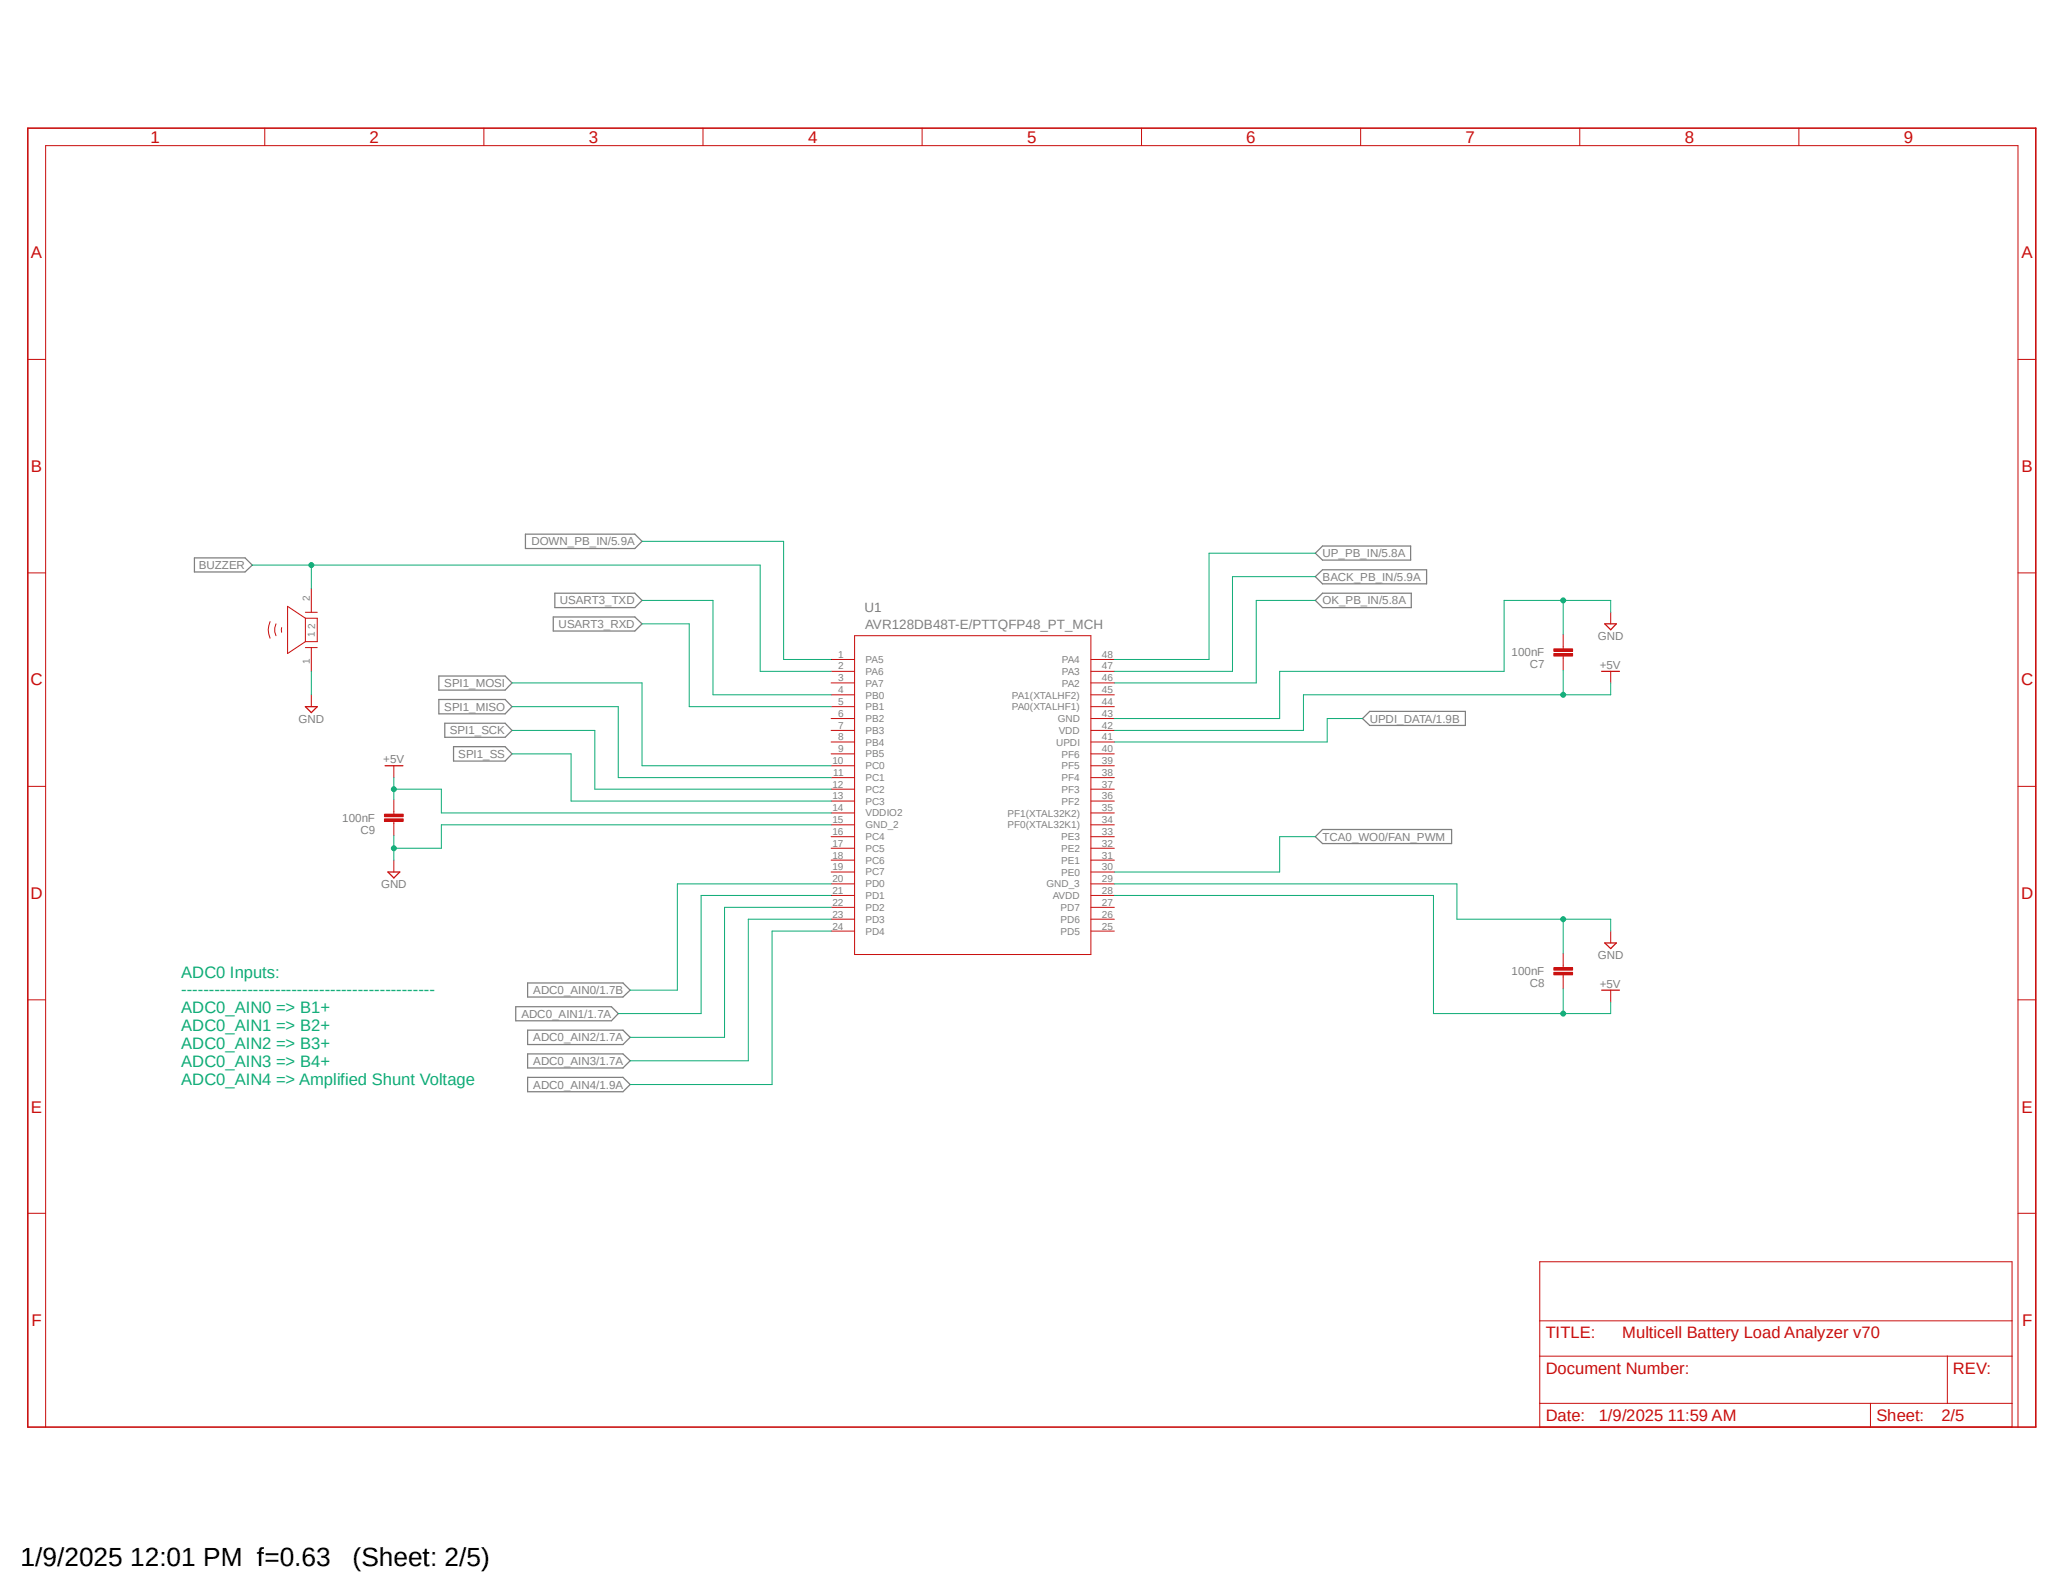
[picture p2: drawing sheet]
<svg xmlns="http://www.w3.org/2000/svg" width="279mm" height="216mm" viewBox="0 0 279 216" stroke-linecap="round" stroke-linejoin="round" font-family="sans-serif">
<path d="M3.4 17.1l272.6 176.6M276 17.1l-272.6 176.6" fill="none" stroke="#fff" stroke-width=".14"/>
<g fill="none" stroke="#808080" stroke-width=".17">
<path d="M26.3 75.6h6.9l1 .9-1 1h-6.9zM71.2 72.3h14.8l1 1-1 1h-14.8zM178.1 78.1l1-.9h14.1v1.9h-14.1zM179.1 74h12v1.9h-12l-1-1zM59.4 91.6h9l.9 .9-.9 1h-9zM59.4 94.7h9l.9 1-.9 1h-9zM60.2 98h8.2l.9 .9-.9 1h-8.2zM74.9 83.6h11.1l1 .9-1 1h-11.1zM75.1 80.3h10.9l1 1-1 1h-10.9zM178.1 81.3l1-1h12v2h-12zM184.5 97.3l1-.9h13v1.9h-13zM61.4 101.1h7l.9 1-.9 1h-7z"/>
<path d="M178.1 113.3l1-.9h17.5v1.9h-17.5zM69.8 136.4h13l.9 .9-.9 1h-13zM71.5 133.1h12.9l.9 1-.9 .9h-12.9zM71.5 139.5h12.9l.9 1-.9 1h-12.9zM71.5 142.7h12.9l.9 1-.9 1h-12.9zM71.5 145.9h12.9l.9 1-.9 1h-12.9z"/>
</g>
<path d="M3.8 17.4h271.9v175.9h-271.9z" fill="none" stroke="#c90d0c" stroke-width=".21"/>
<g fill="none" stroke="#c90d0c" stroke-width=".14">
<path d="M35.9 17.4v2.3M65.5 17.4v2.3M95.2 17.4v2.3M124.9 17.4v2.3M154.6 17.4v2.3M184.3 17.4v2.3M214 17.4v2.3M243.6 17.4v2.3M3.8 48.7h2.4M273.3 48.7h2.4M3.8 77.6h2.4M42.2 79.7v3.2"/>
<path d="M273.3 77.6h2.4M36.6 84.2a2.6 2.6 0 0 0 0 2.2M37.4 84.5l-.2 .5v.6l.2 .5M38.1 85v.6M41.4 83.7h1.6v3.2h-1.6M41.4 83.7v3.2M41.4 82.9h1.6M41.4 87.7h1.6M41.4 83.7l-2.5-1.6v6.4l2.5-1.6M42.2 87.7v3.2M42.2 94.1v1.6M112.6 89.3h3.1"/>
<path d="M112.6 90.9h3.1M112.6 92.5h3.1M112.6 94.1h3.1M112.6 95.7h3.1M112.6 97.3h3.1M112.6 98.9h3.1M115.7 86.1h32v43.2h-32zM147.7 89.3h3.2M147.7 90.9h3.2M147.7 92.5h3.2M147.7 94.1h3.2M147.7 95.7h3.2"/>
<path d="M147.7 97.3h3.2M147.7 98.9h3.2M210.4 87.9h2.6v.3h-2.6zM210.4 88.5h2.6v.4h-2.6zM211.7 85.9v2M211.7 88.9v1.9M218.1 82.9v1.6M218.1 90.9v1.6M3.8 106.5h2.4M52.1 110.3h2.5v.3h-2.5zM52.1 110.9h2.5v.4h-2.5zM53.3 103.7v1.6"/>
<path d="M53.3 108.3v2M53.3 111.2v2M53.3 116.5v1.6M112.6 100.5h3.1M112.6 102.1h3.1M112.6 103.7h3.1M112.6 105.3h3.1M112.6 106.9h3.1M112.6 108.5h3.1M112.6 110.1h3.1M112.6 111.7h3.1M112.6 113.3h3.1"/>
<path d="M112.6 114.9h3.1M112.6 116.5h3.1M112.6 118.1h3.1M112.6 119.7h3.1M147.7 100.5h3.2M147.7 102.1h3.2M147.7 103.7h3.2M147.7 105.3h3.2M147.7 106.9h3.2M147.7 108.5h3.2M147.7 110.1h3.2M147.7 111.7h3.2"/>
<path d="M147.7 113.3h3.2M147.7 114.9h3.2M147.7 116.5h3.2M147.7 118.1h3.2M147.7 119.7h3.2M273.3 106.5h2.4M3.8 135.4h2.4M112.6 121.3h3.1M112.6 122.9h3.1M112.6 124.5h3.1M112.6 126.1h3.1M147.7 121.3h3.2"/>
<path d="M147.7 122.9h3.2M147.7 124.5h3.2M147.7 126.1h3.2M210.4 131.1h2.6v.3h-2.6zM210.4 131.7h2.6v.3h-2.6zM211.7 129.2v1.9M211.7 132v1.9M218.1 126.1v1.6M218.1 134.1v1.6M273.3 135.4h2.4M3.8 164.3h2.4M208.5 170.9h64v22.4h-64z"/>
<path d="M208.5 178.9h64M273.3 164.3h2.4M6.2 193.3v-173.6h267.1v173.6M208.5 183.7h64M208.5 190.1h64M253.3 190.1v3.2M263.7 183.7v6.4"/>
</g>
<path d="M41.4 95.7h1.6l-.8 .8zM216.9 90.9h2.4M217.3 84.5h1.6l-.8 .8zM52.2 103.7h2.4M52.5 118.1h1.6l-.8 .8zM216.9 134.1h2.4M217.3 127.7h1.6l-.8 .8z" fill="none" stroke="#c90d0c" stroke-width=".17"/>
<path d="M210.4 88.1h2.6M210.4 88.7h2.6M52.1 110.4h2.5M52.1 111.1h2.5M210.4 131.2h2.6M210.4 131.9h2.6" fill="none" stroke="#c90d0c" stroke-width=".34"/>
<path d="M211.7 90.8v3.3M218.1 92.5v1.6h-41.6v4.8h-25.6M112.6 119.7h-20.9v14.4h-6.4" fill="none" stroke="#0dab76" stroke-width=".14"/>
<circle cx="211.7" cy="94.1" r=".33" fill="#0dab76"/>
<g fill="none" stroke="#0dab76" stroke-width=".14">
<path d="M150.9 121.3h43.2v16h24v-1.6M211.7 133.9v3.4"/>
<circle cx="211.7" cy="94.1" r=".33"/>
</g>
<circle cx="211.7" cy="137.3" r=".33" fill="#0dab76"/>
<g fill="none" stroke="#0dab76" stroke-width=".14">
<path d="M53.3 105.3v3M53.3 106.9h6.5v3.2h52.8"/>
<circle cx="211.7" cy="137.3" r=".33"/>
</g>
<circle cx="53.3" cy="106.9" r=".33" fill="#0dab76"/>
<g fill="none" stroke="#0dab76" stroke-width=".14">
<path d="M211.7 81.3v4.6M218.1 82.9v-1.6h-14.4v9.6h-30.4v6.4h-22.4"/>
<circle cx="53.3" cy="106.9" r=".33"/>
</g>
<circle cx="211.7" cy="81.3" r=".33" fill="#0dab76"/>
<g fill="none" stroke="#0dab76" stroke-width=".14">
<path d="M150.9 119.7h46.4v4.8h20.8v1.6M211.7 124.5v4.7"/>
<circle cx="211.7" cy="81.3" r=".33"/>
</g>
<circle cx="211.7" cy="124.5" r=".33" fill="#0dab76"/>
<g fill="none" stroke="#0dab76" stroke-width=".14">
<path d="M53.3 113.2v3.3"/>
<circle cx="211.7" cy="124.5" r=".33"/>
</g>
<circle cx="53.3" cy="114.9" r=".33" fill="#0dab76"/>
<g fill="none" stroke="#0dab76" stroke-width=".14">
<path d="M34.2 76.5h68.8v14.4h9.6M42.2 76.5v3.2M87 73.3h19.1v16h6.5M178.1 78.1h-11.2v12.8h-16M178.1 74.9h-14.4v14.4h-12.8M42.2 90.9v3.2M69.3 92.5h17.7v11.2h25.6M69.3 95.7h14.4v9.6h28.9M69.3 98.9h11.3v8h32M87 84.5h6.3v11.2h19.3M87 81.3h9.6v12.8h16M178.1 81.3h-8v11.2h-19.2"/>
<path d="M184.5 97.3h-4.8v3.2h-28.8M69.3 102.1h8v6.4h35.3M112.6 111.7h-52.8v3.2h-6.5M178.1 113.3h-4.8v4.8h-22.4"/>
<circle cx="53.3" cy="114.9" r=".33"/>
</g>
<circle cx="42.2" cy="76.5" r=".33" fill="#0dab76"/>
<g fill="none" stroke="#0dab76" stroke-width=".14">
<path d="M112.6 126.1h-8v20.8h-19.3M112.6 121.3h-17.6v16h-11.3M112.6 122.9h-14.5v17.6h-12.8M112.6 124.5h-11.3v19.2h-16"/>
<circle cx="42.2" cy="76.5" r=".33"/>
</g>
<g font-size="3.6">
<text x="2.8" y="212.1">1/9/2025 12:01 PM f=0.63</text>
<text x="47.7" y="212.1">(Sheet: 2/5)</text>
</g>
<g font-size="2.3" fill="#c90d0c">
<text x="20.4" y="19.3">1</text>
<text x="50" y="19.3">2</text>
<text x="79.8" y="19.3">3</text>
<text x="109.4" y="19.3">4</text>
<text x="139.1" y="19.3">5</text>
<text x="168.8" y="19.3">6</text>
<text x="198.5" y="19.3">7</text>
<text x="228.2" y="19.3">8</text>
<text x="257.8" y="19.3">9</text>
<text x="4.2" y="35">A</text>
<text x="273.8" y="35">A</text>
<text x="4.2" y="63.9">B</text>
<text x="273.8" y="63.9">B</text>
<text x="4.1" y="92.8">C</text>
<text x="273.7" y="92.8">C</text>
<text x="4.1" y="121.8">D</text>
<text x="273.7" y="121.8">D</text>
<text x="4.2" y="150.7">E</text>
<text x="273.8" y="150.7">E</text>
<text x="4.3" y="179.6">F</text>
<text x="273.9" y="179.6">F</text>
</g>
<g font-size="2.2" fill="#0dab76">
<text x="24.6" y="132.4">ADC0 Inputs:</text>
<text x="24.6" y="134.8">----------------------------------------------</text>
<text x="24.6" y="137.2">ADC0_AIN0 =&gt; B1+</text>
<text x="24.6" y="139.7">ADC0_AIN1 =&gt; B2+</text>
<text x="24.6" y="142.1">ADC0_AIN2 =&gt; B3+</text>
<text x="24.6" y="144.5">ADC0_AIN3 =&gt; B4+</text>
<text x="24.6" y="146.9">ADC0_AIN4 =&gt; Amplified Shunt Voltage</text>
</g>
<g font-size="2.2" fill="#c90d0c">
<text x="209.3" y="181.3">TITLE:</text>
<text x="219.7" y="181.3">Multicell Battery Load Analyzer v70</text>
<text x="209.3" y="186.1">Document Number:</text>
<text x="264.5" y="186.1">REV:</text>
<text x="209.3" y="192.5">Date:</text>
<text x="216.5" y="192.5">1/9/2025 11:59 AM</text>
<text x="254.1" y="192.5">Sheet:</text>
<text x="262.9" y="192.5">2/5</text>
</g>
<g font-size="1.8" fill="#808080">
<text x="117.1" y="82.9">U1</text>
<text x="117.2" y="85.2">AVR128DB48T-E/PTTQFP48_PT_MCH</text>
</g>
<g font-size="1.6" fill="#808080">
<text x="26.9" y="77">BUZZER</text>
<text x="72" y="73.9">DOWN_PB_IN/5.9A</text>
<text x="179.1" y="75.5">UP_PB_IN/5.8A</text>
<text x="75.8" y="81.9">USART3_TXD</text>
<text x="179.1" y="81.9">OK_PB_IN/5.8A</text>
<text x="179.1" y="78.7">BACK_PB_IN/5.9A</text>
<text x="75.6" y="85">USART3_RXD</text>
<text x="204.7" y="88.9">100nF</text>
<text x="216.4" y="86.7">GND</text>
<text x="60.2" y="93">SPI1_MOSI</text>
<text x="207.2" y="90.5">C7</text>
<text x="216.7" y="90.6">+5V</text>
<text x="40.4" y="97.9">GND</text>
<text x="60.2" y="96.3">SPI1_MISO</text>
<text x="60.9" y="99.4">SPI1_SCK</text>
<text x="185.5" y="97.9">UPDI_DATA/1.9B</text>
<text x="51.9" y="103.4">+5V</text>
<text x="62.1" y="102.7">SPI1_SS</text>
<text x="46.4" y="111.3">100nF</text>
<text x="48.8" y="112.9">C9</text>
<text x="179.1" y="113.9">TCA0_WO0/FAN_PWM</text>
<text x="51.6" y="120.3">GND</text>
<text x="216.4" y="129.8">GND</text>
<text x="70.6" y="137.8">ADC0_AIN1/1.7A</text>
<text x="72.2" y="134.7">ADC0_AIN0/1.7B</text>
<text x="204.7" y="132.1">100nF</text>
<text x="207.2" y="133.7">C8</text>
<text x="216.7" y="133.8">+5V</text>
<text x="72.2" y="141.1">ADC0_AIN2/1.7A</text>
<text x="72.2" y="147.4">ADC0_AIN4/1.9A</text>
<text x="72.2" y="144.2">ADC0_AIN3/1.7A</text>
</g>
<g font-size="1.4" fill="#808080">
<text x="42" y="81.4" transform="rotate(-90 42 81.4)">2</text>
<text x="42" y="90" transform="rotate(-90 42 90)">1</text>
<text x="42.6" y="86.2" transform="rotate(-90 42.6 86.2)">1</text>
<text x="42.7" y="85.2" transform="rotate(-90 42.7 85.2)">2</text>
<text x="113.5" y="89.1">1</text>
<text x="117.2" y="89.8">PA5</text>
<text x="143.8" y="89.8">PA4</text>
<text x="149.2" y="89.1">48</text>
<text x="113.5" y="90.7">2</text>
<text x="113.5" y="92.3">3</text>
<text x="113.5" y="93.9">4</text>
<text x="113.5" y="95.5">5</text>
<text x="117.2" y="91.4">PA6</text>
<text x="117.2" y="93">PA7</text>
<text x="117.2" y="94.6">PB0</text>
<text x="137" y="94.6">PA1(XTALHF2)</text>
<text x="143.8" y="93">PA2</text>
<text x="143.8" y="91.4">PA3</text>
<text x="149.2" y="95.5">44</text>
<text x="149.2" y="93.9">45</text>
<text x="149.2" y="92.3">46</text>
<text x="149.2" y="90.7">47</text>
<text x="113.5" y="97.1">6</text>
<text x="113.5" y="98.7">7</text>
<text x="113.5" y="100.3">8</text>
<text x="113.5" y="101.9">9</text>
<text x="117.2" y="96.2">PB1</text>
<text x="117.2" y="97.8">PB2</text>
<text x="117.2" y="99.4">PB3</text>
<text x="117.2" y="101">PB4</text>
<text x="137" y="96.2">PA0(XTALHF1)</text>
<text x="143" y="101">UPDI</text>
<text x="143.3" y="97.8">GND</text>
<text x="143.4" y="99.4">VDD</text>
<text x="149.2" y="101.9">40</text>
<text x="149.2" y="100.3">41</text>
<text x="149.2" y="98.7">42</text>
<text x="149.2" y="97.1">43</text>
<text x="112.7" y="103.5">10</text>
<text x="112.7" y="106.7">12</text>
<text x="112.9" y="105.1">11</text>
<text x="117.2" y="102.6">PB5</text>
<text x="117.2" y="104.2">PC0</text>
<text x="117.2" y="105.8">PC1</text>
<text x="117.2" y="107.4">PC2</text>
<text x="143.8" y="107.4">PF3</text>
<text x="143.8" y="105.8">PF4</text>
<text x="143.8" y="104.2">PF5</text>
<text x="143.8" y="102.6">PF6</text>
<text x="149.2" y="106.7">37</text>
<text x="149.2" y="105.1">38</text>
<text x="149.2" y="103.5">39</text>
<text x="112.7" y="108.3">13</text>
<text x="112.7" y="109.9">14</text>
<text x="112.7" y="111.5">15</text>
<text x="112.7" y="113.1">16</text>
<text x="117.2" y="109">PC3</text>
<text x="117.2" y="110.6">VDDIO2</text>
<text x="117.2" y="112.2">GND_2</text>
<text x="117.2" y="113.8">PC4</text>
<text x="136.4" y="112.2">PF0(XTAL32K1)</text>
<text x="136.4" y="110.6">PF1(XTAL32K2)</text>
<text x="143.7" y="113.8">PE3</text>
<text x="143.8" y="109">PF2</text>
<text x="149.2" y="113.1">33</text>
<text x="149.2" y="111.5">34</text>
<text x="149.2" y="109.9">35</text>
<text x="149.2" y="108.3">36</text>
<text x="112.7" y="114.7">17</text>
<text x="112.7" y="116.3">18</text>
<text x="112.7" y="117.9">19</text>
<text x="112.7" y="119.5">20</text>
<text x="117.2" y="115.4">PC5</text>
<text x="117.2" y="117">PC6</text>
<text x="117.2" y="118.6">PC7</text>
<text x="143.7" y="118.6">PE0</text>
<text x="143.7" y="117">PE1</text>
<text x="143.7" y="115.4">PE2</text>
<text x="149.2" y="119.5">29</text>
<text x="149.2" y="117.9">30</text>
<text x="149.2" y="116.3">31</text>
<text x="149.2" y="114.7">32</text>
<text x="112.7" y="121.1">21</text>
<text x="112.7" y="122.7">22</text>
<text x="112.7" y="124.3">23</text>
<text x="112.7" y="125.9">24</text>
<text x="117.2" y="120.2">PD0</text>
<text x="117.2" y="121.8">PD1</text>
<text x="117.2" y="123.4">PD2</text>
<text x="117.2" y="125">PD3</text>
<text x="141.7" y="120.2">GND_3</text>
<text x="142.6" y="121.8">AVDD</text>
<text x="143.6" y="125">PD6</text>
<text x="143.6" y="123.4">PD7</text>
<text x="149.2" y="125.9">25</text>
<text x="149.2" y="124.3">26</text>
<text x="149.2" y="122.7">27</text>
<text x="149.2" y="121.1">28</text>
<text x="117.2" y="126.6">PD4</text>
<text x="143.6" y="126.6">PD5</text>
</g>
</svg>
